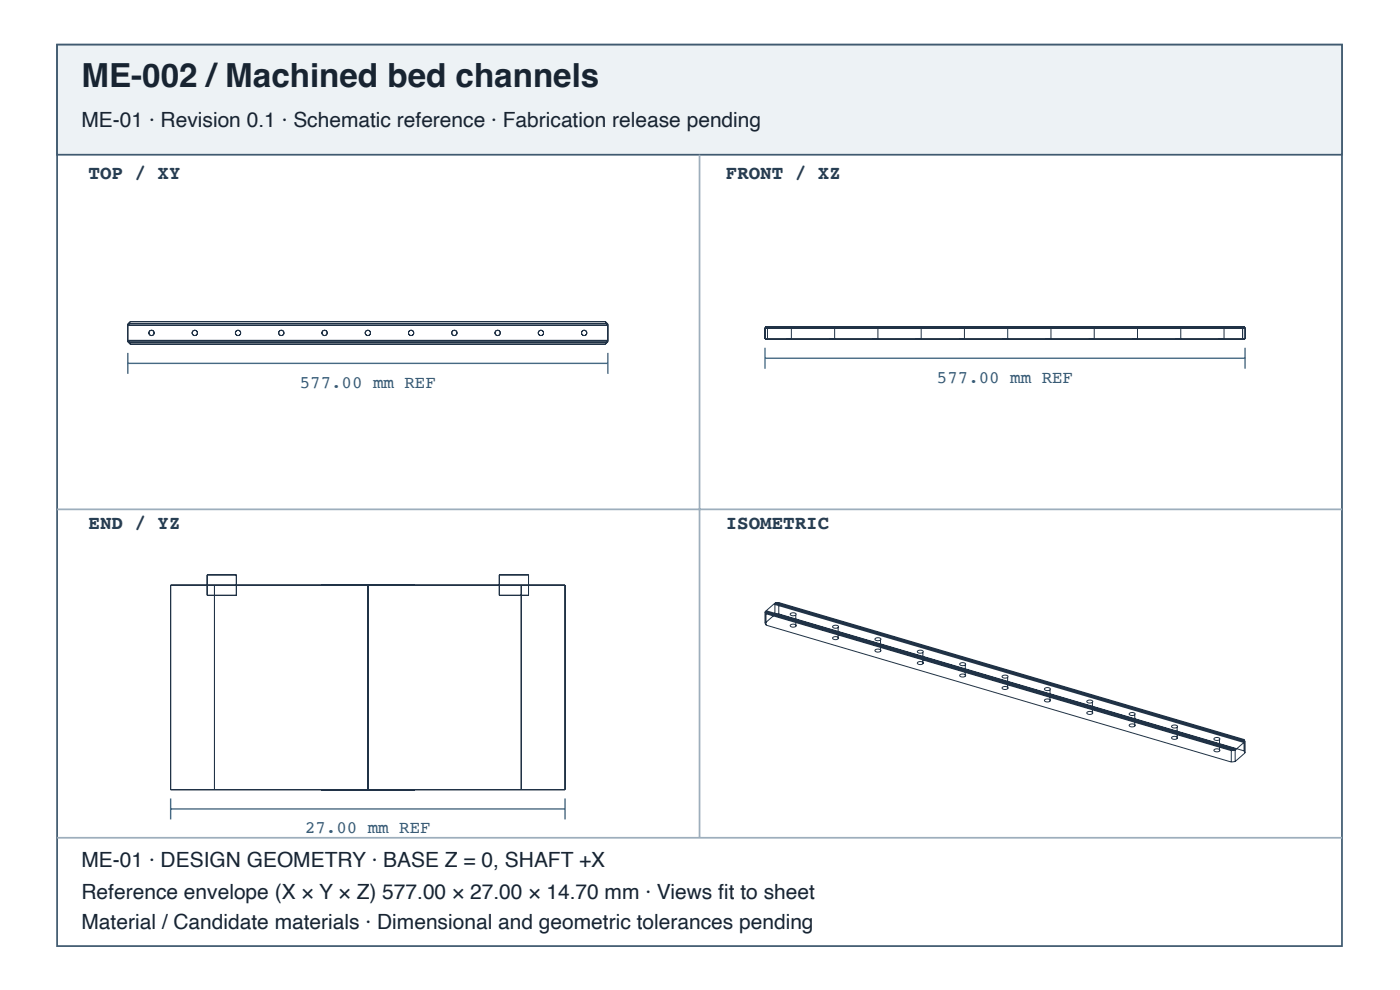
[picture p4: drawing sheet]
<svg xmlns="http://www.w3.org/2000/svg" width="297mm" height="210mm" viewBox="0 0 297 210" stroke-linecap="round" stroke-linejoin="round" font-family="sans-serif">
<path d="M12.1 9.5h272.6v191.1h-272.6z" fill="none" stroke="#405a70" stroke-width=".37"/>
<path d="M12.1 9.5h272.6v23.3h-272.6z" fill="#edf2f5"/>
<path d="M12.1 9.5h272.6v23.3h-272.6z" fill="none" stroke="#405a70" stroke-width=".37"/>
<path d="M148.4 32.8v144.8M12.1 108h272.6M12.1 177.6h272.6" fill="none" stroke="#9daebc" stroke-width=".37"/>
<g fill="none" stroke="#203246" stroke-width=".21">
<path d="M27.1 68.7l.5-.5h100.8l.6 .5v3.7l-.6 .6h-100.8l-.5-.6zM27.3 68.6h101.5v.4h-101.5zM27.3 72.2h101.5v.3h-101.5zM162.3 69.4h101.8v2.5h-101.8zM162.5 69.3h101.5v.2h-101.5zM162.8 69.4v2.5M166.8 71.9h1.1zM166.8 69.4h1.1zM167.9 69.4v2.5M176 71.9h1.1zM176 69.4h1.1zM177.1 69.4v2.5"/>
<path d="M185.1 71.9h1.1zM185.1 69.4h1.1zM186.2 69.4v2.5M194.3 71.9h1.1zM194.3 69.4h1.1zM195.4 69.4v2.5M203.5 71.9h1.1zM203.5 69.4h1.1zM204.6 69.4v2.5M212.7 71.9h1.1zM212.7 69.4h1.1zM213.8 69.4v2.5"/>
<path d="M221.8 71.9h1.2zM221.8 69.4h1.2zM223 69.4v2.5M231 71.9h1.1zM231 69.4h1.1zM232.1 69.4v2.5M240.2 71.9h1.1zM240.2 69.4h1.1zM241.3 69.4v2.5M249.4 71.9h1.1zM249.4 69.4h1.1zM250.5 69.4v2.5"/>
<path d="M258.6 71.9h1.1zM258.6 69.4h1.1zM259.7 69.4v2.5M263.6 69.4v2.5M36.2 124h83.7v43.4h-83.7zM43.9 121.9h6.2v4.3h-6.2zM45.5 124v43.4M68.2 124h19.7zM78 124v43.4M105.9 121.9h6.2v4.3h-6.2zM110.6 124v43.4M162.3 129.7v2.4"/>
<path d="M162.3 132.1l.2 .4M162.3 129.7l.2 .4M162.4 129.7v.2M162.4 129.9l99.4 29.2M162.4 129.7l99.6 29.3M162.5 130.1v2.4M162.5 132.5l98.7 29.1M162.5 130.1l98.7 29M162.6 129.5l-.2 .2M162.6 129.5l-.2 .4M162.6 129.5l99.4 29.2M164.4 127.9v2.4"/>
<path d="M164.4 130.3l-2.1 1.8M164.4 127.9l-2.1 1.8M164.6 127.8l-.2 .1 99.6 29.3M164.6 127.8l-.2 .4 99.4 29.2M164.6 127.8l99.4 29.2M165.2 130.2l-.8 .1M165.2 130.2l98.7 29M165.2 127.8l-.8 .1M165.2 127.8l98.7 29M165.2 127.8v2.4M167.7 132.5l.6-.2 .6 .2a.64 .64 0 0 1-.6 .5 .64 .64 0 0 1-.6-.5zM167.7 130.1l.6-.2 .6 .2a.64 .64 0 0 1-.6 .5 .64 .64 0 0 1-.6-.5z"/>
<path d="M168.8 130.4v2.4M176.7 135.2l.6-.2 .6 .2a.64 .64 0 0 1-.6 .4 .64 .64 0 0 1-.6-.4zM176.7 132.8l.6-.2 .6 .2a.64 .64 0 0 1-.6 .4 .64 .64 0 0 1-.6-.4zM177.8 133v2.5M185.6 137.8l.7-.2 .6 .2a.64 .64 0 0 1-.6 .5 .64 .64 0 0 1-.7-.5zM185.6 135.4l.7-.2 .6 .2a.64 .64 0 0 1-.6 .5 .64 .64 0 0 1-.7-.5zM186.8 135.7v2.4M194.6 138.1l.6-.3 .7 .3a.64 .64 0 0 1-.7 .4 .64 .64 0 0 1-.6-.4zM195.8 138.3v2.4M194.6 140.5l.6-.2 .7 .2a.64 .64 0 0 1-.7 .4 .64 .64 0 0 1-.6-.4zM203.6 143.1l.6-.2 .6 .2a.64 .64 0 0 1-.6 .4 .64 .64 0 0 1-.6-.4zM203.6 140.7l.6-.2 .6 .2a.64 .64 0 0 1-.6 .4 .64 .64 0 0 1-.6-.4z"/>
<path d="M204.8 141v2.4M212.6 145.8l.6-.3 .6 .3a.64 .64 0 0 1-.6 .4 .64 .64 0 0 1-.6-.4zM212.6 143.3l.6-.2 .6 .3a.64 .64 0 0 1-.6 .4 .64 .64 0 0 1-.6-.5zM213.8 143.6v2.4M221.6 148.4l.6-.2 .6 .2a.64 .64 0 0 1-.6 .4 .64 .64 0 0 1-.6-.4zM221.6 146l.6-.2 .6 .2a.64 .64 0 0 1-.6 .4 .64 .64 0 0 1-.6-.4zM222.8 146.3v2.4M230.6 151l.6-.2 .6 .2a.64 .64 0 0 1-.6 .5 .64 .64 0 0 1-.6-.5zM230.6 148.6l.6-.2 .6 .2a.64 .64 0 0 1-.6 .5 .64 .64 0 0 1-.6-.5zM231.8 148.9v2.4M239.6 153.7l.6-.2 .6 .2a.64 .64 0 0 1-.6 .4 .64 .64 0 0 1-.6-.4zM239.6 151.3l.6-.2 .6 .2a.64 .64 0 0 1-.6 .4 .64 .64 0 0 1-.6-.4z"/>
<path d="M240.7 151.5v2.5M248.6 156.3l.6-.2 .6 .2a.64 .64 0 0 1-.6 .5 .64 .64 0 0 1-.6-.5zM248.6 153.9l.6-.2 .6 .2a.64 .64 0 0 1-.6 .5 .64 .64 0 0 1-.6-.5zM249.7 154.2v2.4M257.6 159l.6-.2 .6 .2a.64 .64 0 0 1-.6 .4 .64 .64 0 0 1-.6-.4zM257.6 156.6l.6-.3 .6 .3a.64 .64 0 0 1-.6 .4 .64 .64 0 0 1-.6-.4zM258.7 156.8v2.4M261.2 159.1v2.5M262 158.7l-.2 .4M262 158.7v.3M262 159l-.2 .1M262 159l-.8 .1"/>
<path d="M262 159v2.4M263.9 159.2l.2 .4M263.9 156.8l.2 .4M263.9 156.8v2.4M264 157l-.2 .4M264 157.2l-.2 .2M264 157v.2M264.1 157.2v2.4M264.1 159.6l-2.1 1.8M264.1 157.2l-2.1 1.8M68.2 167.4h19.7zM262 161.4l-.8 .2"/>
<circle cx="32.1" cy="70.6" r=".56"/>
<circle cx="41.3" cy="70.6" r=".56"/>
<circle cx="50.5" cy="70.6" r=".56"/>
<circle cx="59.7" cy="70.6" r=".56"/>
<circle cx="68.9" cy="70.6" r=".56"/>
<circle cx="78" cy="70.6" r=".56"/>
<circle cx="87.2" cy="70.6" r=".56"/>
<circle cx="96.4" cy="70.6" r=".56"/>
<circle cx="105.6" cy="70.6" r=".56"/>
<circle cx="114.8" cy="70.6" r=".56"/>
<circle cx="123.9" cy="70.6" r=".56"/>
</g>
<path d="M27.1 74.8v4.5M27.1 77h101.9M129 74.8v4.5M162.3 73.7v4.5M162.3 76h101.8M264.1 73.7v4.5M36.2 169.3v4.4M36.2 171.5h83.7M119.9 169.3v4.4" fill="none" stroke="#466b86" stroke-width=".3"/>
<text font-size="7" fill="#182431" x="17.3" y="18.4">ME-002 /Machined bed channels</text>
<g font-size="4.4" fill="#182431">
<text x="17.3" y="26.9">ME-01 · Revision 0.1 · Schematic reference · Fabrication release pending</text>
<text x="17.3" y="183.9">ME-01 · DESIGN GEOMETRY · BASE Z = 0, SHAFT +X</text>
<text x="17.3" y="190.6">Reference envelope (X × Y × Z) 577.00 × 27.00 × 14.70 mm · Views fi t to sheet</text>
<text x="17.3" y="196.9">Material / Candidate materials · Dimensional and geometric tolerances pending</text>
</g>
<g font-size="4.1" fill="#263d52">
<text x="18.8" y="38">TOP / XY</text>
<text x="154" y="38">FRONT / XZ</text>
<text x="18.8" y="112.1">END / YZ</text>
<text x="154" y="112.1">ISOMETRIC</text>
</g>
<g font-size="3.7" fill="#335b78">
<text x="63.6" y="82.2">577.00 mm REF</text>
<text x="198.8" y="81.1">577.00 mm REF</text>
<text x="64.7" y="176.7">27.00 mm REF</text>
</g>
</svg>
